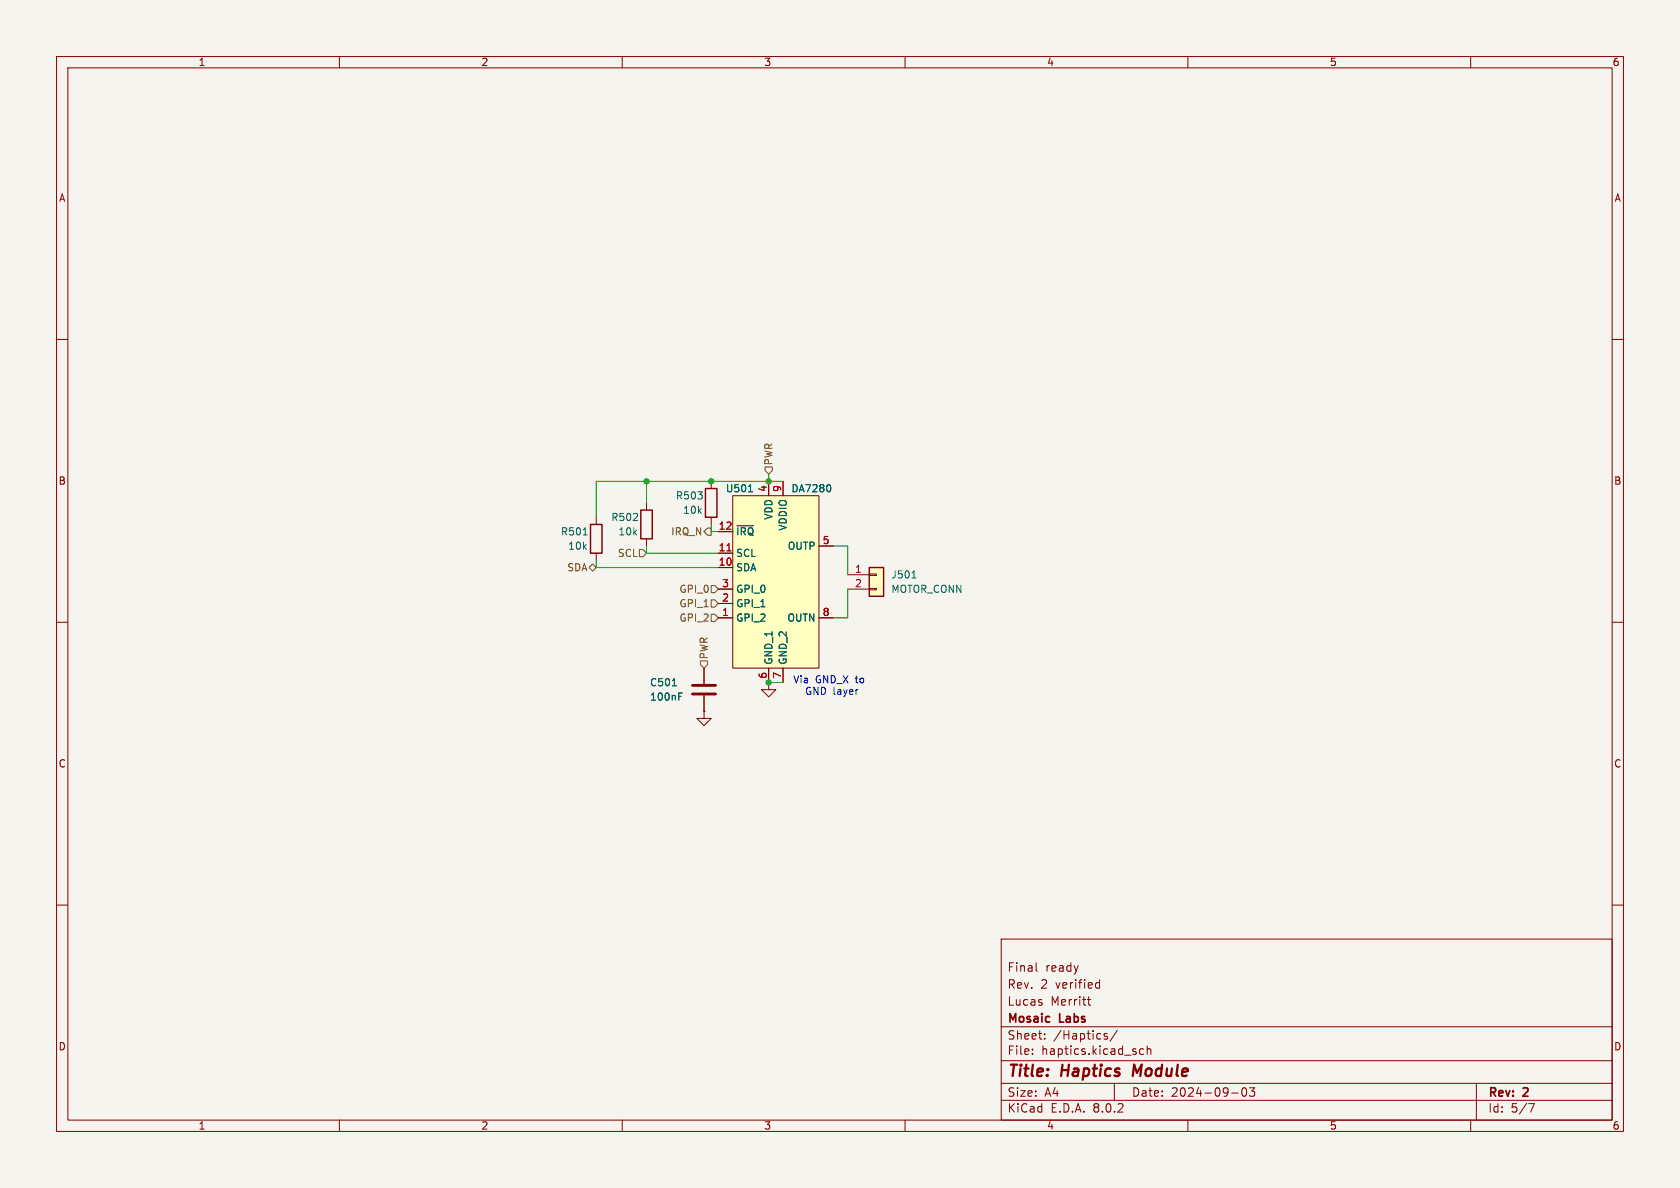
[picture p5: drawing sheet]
<svg xmlns="http://www.w3.org/2000/svg" width="297mm" height="210mm" viewBox="0 0 297 210" stroke-linecap="round" stroke-linejoin="round" font-family="sans-serif">
<path d="M0 0h297v210h-297z" fill="#f5f4ef" stroke="#f5f4ef" stroke-width=".18"/>
<g fill="none" stroke="#840000" stroke-width=".18">
<path d="M10 10h277v190h-277zM12 12h273v186h-273zM60 10v2M110 10v2M160 10v2M210 10v2M260 10v2M10 60h2M285 60h2M105.4 91.4v1.3M105.4 97.8v1.3M114.3 88.9v1.3"/>
<path d="M114.3 95.3v1.2M125.7 85.1v1.3M125.7 91.4v1.3M10 110h2M124.5 118.1v2.8M285 110h2M124.5 125.7v1.3h1.2l-1.2 1.3-1.3-1.3h1.3M124.5 125.7h.1M124.5 122.9v2.8M135.9 120.7v1.2h1.3l-1.3 1.3-1.3-1.3h1.3M135.9 120.7h.1M10 160h2"/>
<path d="M285 160h2M177 166h108v32h-108zM183.2 170.2v1.3l.2 .2M184.2 177.3v.3M192.2 176.7h.6M192.5 176.2v1.3l.3 .2M194 173.7l.4 .1M194.4 173.2v1.5M194.4 174.6l-.4 .1M60 198v2M110 198v2M160 198v2"/>
<path d="M177 194.5h108M177 191.5h108M177 187.5h108M177 181.5h108M182.5 186.3v.1M182.5 185.5v.1M184.7 183.6v.1M184.7 182.8v.1M195.7 182.8l-.3-.1-.2 .2v.2l.5 .2v.3h-.5M197 191.5v3M197.5 182.1l-1.3 2M202.2 185.5l-.5-.1-.2 .3v.4l.1 .2h.6"/>
<path d="M202.8 185.5l.2-.1 .4 .1 .1 .9M202.8 184.9v1.5M210 198v2M217.7 193.2h1.2M219.7 192.4l.2-.1a.81 .81 0 0 1 .6 .6 .81 .81 0 0 1-.3 .8l-.2 .1a.81 .81 0 0 1-.3-1.4zM220.9 192.3h.9l-.5 .6 .4 .1v.7l-.2 .1h-.4l-.2-.1M260 198v2M261 191.5v6.5M270.2 195.1h1l-.6 1.5"/>
</g>
<path d="M200.5 188.2l-.2 2" fill="none" stroke="#840000" stroke-width=".4"/>
<path d="M104.4 92.7h2v5.1h-2zM113.3 90.2h2v5.1h-2zM124.7 86.4h2v5h-2z" fill="none" stroke="#840000" stroke-width=".25"/>
<path d="M103.1 94.6h.7M118.9 121.2h.7M120 123.1h.4M120 122.5h.6" fill="none" stroke="#006464" stroke-width=".18"/>
<path d="M122.4 122.7h4.1M122.4 121.2h4.1" fill="none" stroke="#840000" stroke-width=".51"/>
<path d="M153.7 100.3h2.5v5.1h-2.5z" fill="#ffffc2"/>
<path d="M149.9 101.6h3.8M149.9 104.1h3.8M153.7 104h1.2v.3h-1.2zM153.7 101.5h1.2v.2h-1.2z" fill="none" stroke="#840000" stroke-width=".18"/>
<path d="M153.7 100.3h2.5v5.1h-2.5z" fill="none" stroke="#840000" stroke-width=".25"/>
<path d="M161.2 102.2h.7" fill="none" stroke="#006464" stroke-width=".18"/>
<path d="M129.5 87.6h15.3v30.5h-15.3z" fill="#ffffc2"/>
<g fill="none" stroke="#840000" stroke-width=".18">
<path d="M127 97.8h2.5M127 94h2.5M129.5 87.6h15.3v30.5h-15.3zM135.9 85.1v2.5M138.4 85.1v2.5M144.8 96.5h2.5M124.5 118.1v2.8M127 109.2h2.5M127 100.3h2.5M127 106.7h2.5M127 104.1h2.5M135.9 118.1v2.6"/>
<path d="M138.4 118.1v2.6M144.8 109.2h2.5M124.5 125.7h.1M124.5 122.9v2.8M135.9 120.7h.1"/>
</g>
<path d="M128.5 97.4h.7" fill="none" stroke="#a90000" stroke-width=".18"/>
<path d="M130.3 92.9h2.9M132.3 86.9h.7M146.7 85.8l.2 .4-.2 .6M118.9 121.2h.7M120 123.1h.4M120 122.5h.6" fill="none" stroke="#006464" stroke-width=".18"/>
<path d="M113 97.2h.7l.6 .6-.6 .6h-.7zM125.1 93.3h.6v1.3h-.6l-.6-.6zM135.3 82.6h1.2v.6l-.6 .6-.6-.6zM104.1 100.3l.7-.6 .6 .6-.6 .7zM123.8 116.8h1.3v.7l-.6 .6-.7-.6zM125.7 106h.7l.6 .7-.6 .6h-.7zM125.7 108.6h.7l.6 .6-.6 .7h-.7zM125.7 103.5h.7l.6 .6-.6 .7h-.7z" fill="none" stroke="#725600" stroke-width=".18"/>
<path d="M105.4 99.1v1.2h21.6M114.3 96.5v1.3h12.7M114.3 85.1v3.8M125.7 92.7v1.3h1.3M135.9 83.8v1.3M138.4 85.1h-33v6.3M147.3 96.5h2.6v5.1M149.9 104.1v5.1h-2.6M135.9 120.7h2.5" fill="none" stroke="#009600" stroke-width=".18"/>
<g fill="#009600" stroke="#009600" stroke-width=".18">
<circle cx="125.7" cy="85.1" r=".46"/>
<circle cx="135.9" cy="85.1" r=".46"/>
<circle cx="114.3" cy="85.1" r=".46"/>
<circle cx="135.9" cy="120.7" r=".46"/>
</g>
<g font-size="2.8" fill="#840000">
<text x="178" y="190.9">Title:</text>
<text x="187.7" y="190.9">Haptics</text>
<text x="201.1" y="190.9">Module</text>
</g>
<g font-size="2.1" fill="#840000">
<text x="178" y="172">Final</text>
<text x="184.8" y="172">ready</text>
<text x="178" y="178">Lucas</text>
<text x="178" y="175">Rev.</text>
<text x="183.9" y="175">2</text>
<text x="185.7" y="178">Merritt</text>
<text x="186.7" y="175">verified</text>
<text x="178" y="184">Sheet:</text>
<text x="178" y="181.2">Mosaic</text>
<text x="186.2" y="184">/Haptics/</text>
<text x="187.4" y="181.2">Labs</text>
<text x="178" y="186.7">File:</text>
<text x="184.1" y="186.7">haptics.kicad_sch</text>
<text x="178" y="196.9">KiCad</text>
<text x="178" y="194.1">Size:</text>
<text x="184.7" y="194.1">A4</text>
<text x="185.7" y="196.9">E.D.A.</text>
<text x="193.3" y="196.9">8.0.2</text>
<text x="200" y="194.1">Date:</text>
<text x="207" y="194.1">2024-09-03</text>
<text x="263" y="194.3">Rev:</text>
<text x="263" y="196.9">Id:</text>
<text x="267.1" y="196.9">5/7</text>
<text x="269.4" y="194.3">2</text>
</g>
<g font-size="1.8" fill="#840000">
<text x="35" y="11.9">1</text>
<text x="85" y="11.9">2</text>
<text x="135" y="11.9">3</text>
<text x="185" y="11.9">4</text>
<text x="235" y="11.9">5</text>
<text x="285" y="11.9">6</text>
<text x="10.3" y="35.9">A</text>
<text x="285.3" y="35.9">A</text>
<text x="10.3" y="85.9">B</text>
<text x="285.3" y="85.9">B</text>
<text x="10.3" y="135.9">C</text>
<text x="285.3" y="135.9">C</text>
<text x="10.3" y="185.9">D</text>
<text x="285.3" y="185.9">D</text>
<text x="35" y="199.9">1</text>
<text x="85" y="199.9">2</text>
<text x="135" y="199.9">3</text>
<text x="185" y="199.9">4</text>
<text x="235" y="199.9">5</text>
<text x="285" y="199.9">6</text>
</g>
<g font-size="1.8" fill="#725600">
<text x="136.8" y="82.4" transform="rotate(-90 136.8 82.4)">PWR</text>
<text x="118.6" y="94.8">IRQ_N</text>
<text x="100.2" y="101.2">SDA</text>
<text x="109.1" y="98.7">SCL</text>
<text x="120" y="107.5">GPI_1</text>
<text x="120" y="105">GPI_0</text>
<text x="120" y="110.1">GPI_2</text>
<text x="125.3" y="116.6" transform="rotate(-90 125.3 116.6)">PWR</text>
</g>
<g font-size="1.8" fill="#006464">
<text x="119.4" y="88.5">R503</text>
<text x="128.2" y="87.2">U501</text>
<text x="139.8" y="87.2">DA7280</text>
<text x="99.1" y="94.8">R501</text>
<text x="108" y="92.3">R502</text>
<text x="109.2" y="94.8">10k</text>
<text x="120.7" y="91">10k</text>
<text x="130" y="94.8">~{IRQ}</text>
<text x="136.8" y="92" transform="rotate(-90 136.8 92)">VDD</text>
<text x="139.3" y="93.9" transform="rotate(-90 139.3 93.9)">VDDIO</text>
<text x="100.3" y="97.4">10k</text>
<text x="130" y="101.2">SDA</text>
<text x="130" y="98.7">SCL</text>
<text x="139.2" y="97.4">OUTP</text>
<text x="130" y="107.5">GPI_1</text>
<text x="130" y="105">GPI_0</text>
<text x="157.5" y="102.5">J501</text>
<text x="157.5" y="105">MOTOR_CONN</text>
<text x="130" y="110.1">GPI_2</text>
<text x="139.1" y="110.1">OUTN</text>
<text x="136.8" y="117.6" transform="rotate(-90 136.8 117.6)">GND_1</text>
<text x="139.3" y="117.6" transform="rotate(-90 139.3 117.6)">GND_2</text>
<text x="114.8" y="121.5">C501</text>
<text x="114.8" y="124.1">100nF</text>
</g>
<g font-size="1.8" fill="#a90000">
<text x="135.6" y="87.1" transform="rotate(-90 135.6 87.1)">4</text>
<text x="138.2" y="87.1" transform="rotate(-90 138.2 87.1)">9</text>
<text x="127" y="93.7">12</text>
<text x="127" y="100.1">10</text>
<text x="127" y="97.5">11</text>
<text x="145.3" y="96.3">5</text>
<text x="151.1" y="101.3">1</text>
<text x="127.6" y="106.4">2</text>
<text x="127.6" y="103.9">3</text>
<text x="151.1" y="103.9">2</text>
<text x="127.6" y="109">1</text>
<text x="145.3" y="109">8</text>
<text x="135.6" y="120.1" transform="rotate(-90 135.6 120.1)">6</text>
<text x="138.2" y="120.1" transform="rotate(-90 138.2 120.1)">7</text>
</g>
<g font-size="1.8" fill="#0000c2">
<text x="140.1" y="121">Via</text>
<text x="142.2" y="123">GND layer</text>
<text x="144.1" y="121">GND_X to</text>
</g>
</svg>
